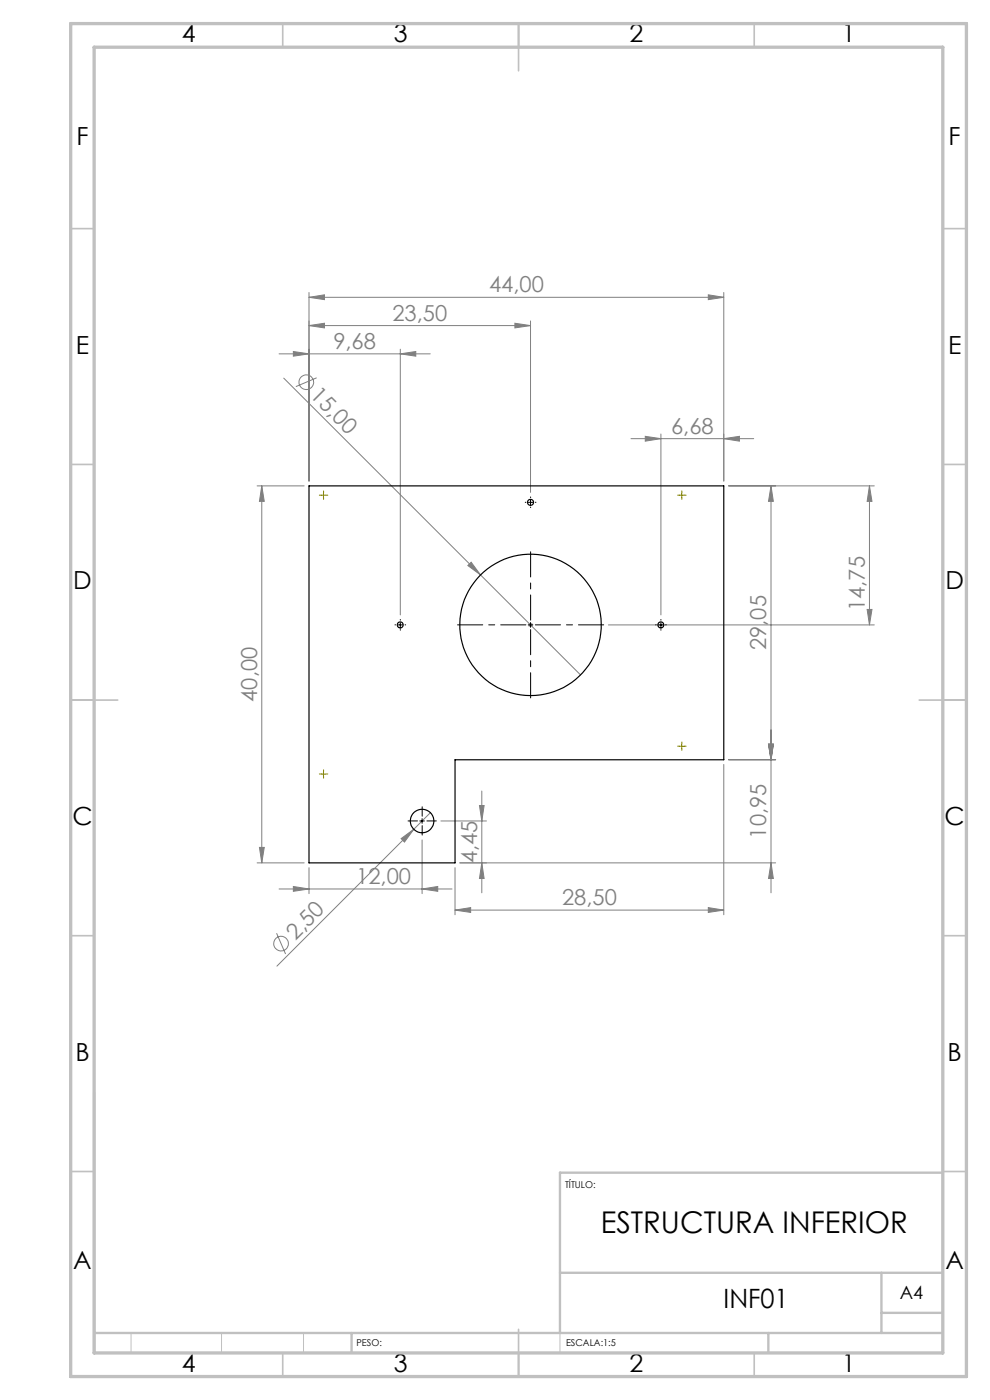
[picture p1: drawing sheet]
<svg xmlns="http://www.w3.org/2000/svg" width="210mm" height="297mm" viewBox="0 0 210 297" stroke-linecap="round" stroke-linejoin="round" font-family="sans-serif">
<g fill="none" stroke="#808080" stroke-width=".21">
<path d="M59.2 75.1h32.1M62.2 74.6l3.3 .5-3.3 .5zM65.5 69.1l3.3-.5v1zM65.5 69.1h47M65.5 63.1l3.3-.6v1.1zM65.5 62.1v40M65.5 63.1h88M84.9 75.1l3.3-.5v1zM84.9 74.1v56.4M109.2 68.6l3.3 .5-3.3 .5zM112.5 68.1v36.4M150.2 62.5l3.3 .6-3.3 .5z"/>
<path d="M153.5 62.1v40M60.2 80.2l41.7 41.8M67.2 80.1l-4.4 1.9M133.8 93.1h26.1M136.9 92.6l3.3 .5-3.3 .5zM140.2 92.1v38.4M153.5 93.1l3.3-.5v1zM54.5 103.1h10M55.5 103.1l.6 3.3h-1.1zM55.5 103.1v80M99.2 120l.7-.7 2 2.7zM154.6 103.1h30.9"/>
<path d="M163.5 103.1l.5 3.3h-1zM163.5 103.1v86.3M184.4 103.1v29.5M184.4 103.1l.6 3.3h-1.1zM101.9 122l21.3 21.2M112 132.6h1M112.5 132.1v1M112.9 132.2l-.7 .7M129 132.6h56.5M183.9 129.3h1.1l-.6 3.3zM163 157.9h1l-.5 3.3zM55 179.8h1.1l-.6 3.3z"/>
<path d="M85.1 177.9l2.7-2-2 2.7zM89.5 178.2v11.4M91.3 172.4l-32.6 32.6M93.5 174.2h9.7M101.7 170.9h1l-.5 3.3zM102.2 167.8v21.6M153.5 162.2v31.9M154.6 161.2h9.9M54.5 183.1h10M58.7 198l1.9 4.4M59.2 188.6h36.7M62.2 188.1l3.3 .5-3.3 .5z"/>
<path d="M65.5 184.1v5.5M89.5 188.6l3.4-.5v1zM96.5 193.1l3.3-.6v1.1zM96.5 184.1v10M96.5 193.1h57M97.5 183.1h67M102.2 183.1l.5 3.3h-1zM150.2 192.5l3.3 .6-3.3 .5zM163.5 183.1l.5 3.3h-1z"/>
<circle cx="65" cy="81.1" r="1.57"/>
<circle cx="59.6" cy="200.2" r="1.56"/>
</g>
<path d="M118.8 248.8v38.2M118.8 270h81.2M27.8 282.8v4.2M47 282.8v4.2M64.4 282.8v4.2" fill="none" stroke="#c0c0c0" stroke-width=".21"/>
<g fill="none" stroke="#c0c0c0" stroke-width=".35">
<path d="M60 5v5M110 5v10M160 5v5M15 48.5h5M200 48.5h5M15 98.5h5M200 98.5h5M15 148.5h10M195 148.5h10M15 198.5h5M200 198.5h5M15 248.5h5"/>
<path d="M200 248.5h5M60 287v5M110 282v10M160 287v5"/>
</g>
<path d="M20 231.8v55.2M200 248.8h-81.2v34M118.8 270h81.2M187 270v12.8M187 278.5h13M20 282.8h180M74.6 282.8v4.2M163 282.8v4.2" fill="none" stroke="#c0c0c0" stroke-width=".5"/>
<path d="M15 5h190v287h-190zM20 10h180v277h-180z" fill="none" stroke="#c0c0c0" stroke-width=".7"/>
<path d="M111.6 132.6h-14.5M112.6 131.6v-14.5M112.6 133.6v14.5M113.6 132.6h14.5" fill="none" stroke="#000" stroke-width=".21" stroke-dasharray="15.2 1.3 1.3 1.3" stroke-dashoffset="9.9"/>
<g fill="none" stroke="#000" stroke-width=".21" stroke-dasharray="15.2 1.3 1.3 1.3">
<path d="M111.6 106.6h-.2M112.6 105.6v-.2M112.6 107.6v.1M113.6 106.6h.1M83.9 132.6h-.1M84.9 131.6v-.2M84.9 133.6v.1M85.9 132.6h.1M139.2 132.6h-.1M140.2 131.6v-.2M140.2 133.6v.1M141.2 132.6h.1"/>
<path d="M88.6 174.2h-2M89.6 173.2v-2M89.6 175.2v2M90.6 174.2h2"/>
</g>
<path d="M112 106.6h1M112.5 106.1v1M84.4 132.6h1M84.9 132.1v1M112 132.6h1M112.5 132.1v1M139.7 132.6h1M140.2 132.1v1M89 174.2h1M89.5 173.7v1" fill="none" stroke="#000" stroke-width=".21"/>
<g fill="none" stroke="#808000" stroke-width=".21" stroke-dasharray="15.2 1.3 1.3 1.3">
<path d="M68.1 105h-.4M68.6 104.5v-.4M68.6 105.5v.4M69.1 105h.4M144.1 105h-.4M144.6 104.5v-.4M144.6 105.5v.4M145.1 105h.4M144.1 158.3h-.4M144.6 157.8v-.4M144.6 158.8v.4M145.1 158.3h.4"/>
<path d="M68.1 164.2h-.4M68.6 163.7v-.4M68.6 164.7v.4M69.1 164.2h.4"/>
</g>
<path d="M68.1 105.1h1M68.6 104.6v1M144.1 105.1h1M144.6 104.6v1M144.1 158.3h1M144.6 157.8v1M68.1 164.2h1M68.6 163.7v1" fill="none" stroke="#808000" stroke-width=".21"/>
<g fill="#808080">
<path d="M99.2 120l.7-.7 2 2.7z"/>
<path d="M85.1 177.9l2.7-2-2 2.7z"/>
<path d="M89.5 188.6l3.4-.5v1zM62.2 188.1l3.3 .5-3.3 .5zM109.2 68.6l3.3 .5-3.3 .5zM65.5 69.1l3.3-.5v1zM84.9 75.1l3.3-.5v1zM62.2 74.6l3.3 .5-3.3 .5z"/>
<path d="M96.5 193.1l3.3-.6v1.1zM150.2 192.5l3.3 .6-3.3 .5z"/>
<path d="M136.9 92.6l3.3 .5-3.3 .5zM153.5 93.1l3.3-.5v1z"/>
<path d="M150.2 62.5l3.3 .6-3.3 .5zM65.5 63.1l3.3-.6v1.1z"/>
<path d="M102.2 183.1l.5 3.3h-1zM101.7 170.9h1l-.5 3.3z"/>
<path d="M163 157.9h1l-.5 3.3zM163.5 103.1l.5 3.3h-1zM163.5 183.1l.5 3.3h-1zM163 157.9h1l-.5 3.3zM183.9 129.3h1.1l-.6 3.3zM184.4 103.1l.6 3.3h-1.1z"/>
<path d="M55.5 103.1l.6 3.3h-1.1zM55 179.8h1.1l-.6 3.3z"/>
</g>
<g fill="none" stroke="#000" stroke-width=".25">
<path d="M65.5 103.1h88v58.1h-57v21.9h-31z"/>
<circle cx="112.5" cy="106.6" r=".64"/>
<circle cx="84.9" cy="132.6" r=".63"/>
<circle cx="112.5" cy="132.6" r="15"/>
<circle cx="140.2" cy="132.6" r=".63"/>
<circle cx="89.5" cy="174.2" r="2.5"/>
</g>
<text font-size="6.3" x="127.4" y="261.6">ESTRUCTURA INFERIOR</text>
<text font-size="5.6" x="153.5" y="277.5">INF01</text>
<g font-size="5.3">
<text x="38.5" y="9">4</text>
<text x="83.5" y="9">3</text>
<text x="133.6" y="9">2</text>
<text x="178.6" y="9">1</text>
<text x="16.2" y="30.8">F</text>
<text x="201.2" y="30.8">F</text>
<text x="16.1" y="75">E</text>
<text x="201.1" y="75">E</text>
<text x="15.5" y="125">D</text>
<text x="200.5" y="125">D</text>
<text x="15.4" y="175">C</text>
<text x="200.4" y="175">C</text>
<text x="16" y="225">B</text>
<text x="201" y="225">B</text>
<text x="15.5" y="269.3">A</text>
<text x="200.5" y="269.3">A</text>
<text x="38.5" y="291">4</text>
<text x="83.5" y="291">3</text>
<text x="133.6" y="291">2</text>
<text x="178.6" y="291">1</text>
</g>
<g font-size="4.7" fill="#808080">
<text x="103.7" y="62">44,00</text>
<text x="83.2" y="68">23,50</text>
<text x="70.7" y="74">9,68</text>
<text x="65.6" y="84.1" transform="rotate(45 65.6 84.1)">15,00</text>
<text x="142.3" y="92">6,68</text>
<text x="183.4" y="129.6" transform="rotate(-90 183.4 129.6)">14,75</text>
<text x="162.5" y="137.9" transform="rotate(-90 162.5 137.9)">29,05</text>
<text x="54.5" y="148.9" transform="rotate(-90 54.5 148.9)">40,00</text>
<text x="162.5" y="177.9" transform="rotate(-90 162.5 177.9)">10,95</text>
<text x="101.2" y="183.2" transform="rotate(-90 101.2 183.2)">4,45</text>
<text x="75.6" y="187.6">12,00</text>
<text x="119.2" y="192">28,50</text>
<text x="62.7" y="199.6" transform="rotate(-45 62.7 199.6)">2,50</text>
</g>
<text font-size="3.9" x="190.9" y="275.5">A4</text>
<g font-size="2">
<text x="119.9" y="251.9">TÍTULO:</text>
<text x="75.6" y="285.5">PESO:</text>
<text x="120.1" y="285.6">ESCALA:1:5</text>
</g>
</svg>
